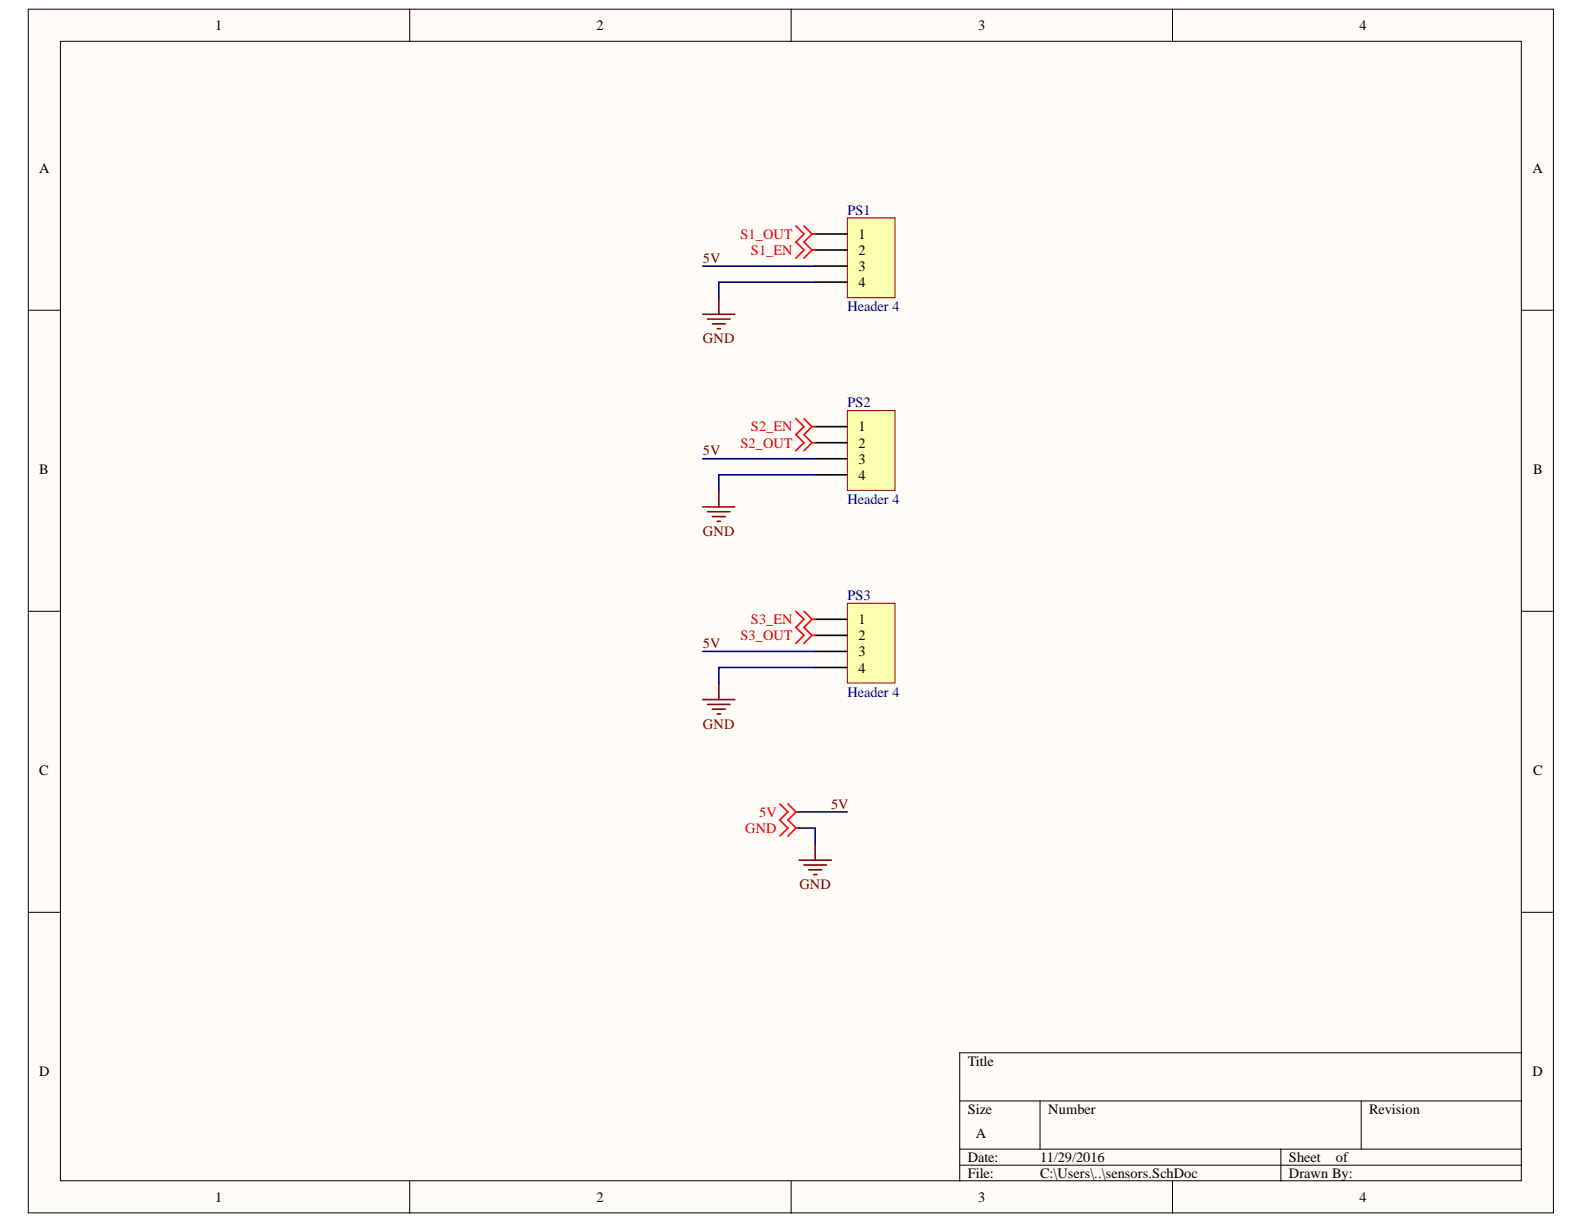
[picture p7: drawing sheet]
<svg xmlns="http://www.w3.org/2000/svg" width="279mm" height="216mm" viewBox="0 0 279 216" stroke-linecap="round" stroke-linejoin="round" font-family="sans-serif">
<g fill="#fffcf8" stroke="#000" stroke-width=".18">
<path d="M5 1.6h269v212.3h-269z"/>
<path d="M10.7 7.3h257.6v201h-257.6z"/>
</g>
<g fill="none" stroke="#000" stroke-width=".18">
<path d="M72.3 1.6v5.7M139.5 1.6v5.7M206.8 1.6v5.7M5 54.7h5.7M268.4 54.7h5.7M5 107.8h5.7M268.4 107.8h5.7M5 160.9h5.7M268.4 160.9h5.7M169.3 194.2h99.1M183.4 194.2v8.5M240.1 194.2v8.5"/>
<path d="M268.4 185.7h-99.1v22.7M72.3 208.4v5.6M139.5 208.4v5.6M169.3 202.7h99.1M169.3 205.5h99.1M206.8 208.4v5.6M225.9 202.7v5.7"/>
</g>
<path d="M149.5 38.4h8.4v14.1h-8.4z" fill="#ffffb0" stroke="#800000" stroke-width=".18"/>
<path d="M143.8 41.3h5.7M143.8 44.1h5.7M143.8 46.9h5.7M143.8 49.8h5.7" fill="none" stroke="#000" stroke-width=".28"/>
<path d="M149.5 72.4h8.4v14.1h-8.4z" fill="#ffffb0" stroke="#800000" stroke-width=".18"/>
<path d="M143.8 75.3h5.7M143.8 78.1h5.7M143.8 80.9h5.7M143.8 83.8h5.7" fill="none" stroke="#000" stroke-width=".28"/>
<path d="M149.5 106.4h8.4v14.1h-8.4z" fill="#ffffb0" stroke="#800000" stroke-width=".18"/>
<path d="M143.8 109.2h5.7M143.8 112.1h5.7M143.8 114.9h5.7M143.8 117.7h5.7" fill="none" stroke="#000" stroke-width=".28"/>
<g fill="none" stroke="#f00" stroke-width=".28">
<path d="M140.4 39.9l1.4 1.4-1.4 1.4 1.4 1.4-1.4 1.4M141.8 39.9l1.4 1.4M143.2 44.1l-1.4 1.4M143.2 41.3l-1.4 1.4 1.4 1.4M143.2 44.1h.6M143.2 41.3h.6M140.4 73.8l1.4 1.5-1.4 1.4 1.4 1.4-1.4 1.4M141.8 73.8l1.4 1.5M143.2 75.3l-1.4 1.4 1.4 1.4M143.2 75.3h.6M143.2 78.1l-1.4 1.4M143.2 78.1h.6"/>
<path d="M140.4 107.8l1.4 1.4-1.4 1.5 1.4 1.4-1.4 1.4M141.8 107.8l1.4 1.4M143.2 109.2l-1.4 1.5 1.4 1.4M143.2 109.2h.6M143.2 112.1l-1.4 1.4M143.2 112.1h.6M137.6 141.8l1.4 1.4-1.4 1.4 1.4 1.5-1.4 1.4M139 141.8l1.4 1.4M140.4 143.2l-1.4 1.4 1.4 1.5M140.4 143.2h.6M140.4 146.1l-1.4 1.4M140.4 146.1h.6"/>
</g>
<g fill="none" stroke="#800000" stroke-width=".28">
<path d="M124 55.4h5.6M124.8 56.3h4M125.7 57.1h2.2M126.5 58h.6M126.8 52.6v2.8M124 89.4h5.6M124.8 90.3h4M125.7 91.1h2.2M126.5 92h.6M126.8 86.6v2.8M124 123.4h5.6M124.8 124.2h4"/>
<path d="M125.7 125.1h2.2M126.5 125.9h.6M126.8 120.6v2.8M141 151.7h5.6M141.8 152.6h4M142.7 153.4h2.2M143.5 154.3h.6M143.8 148.9v2.8"/>
</g>
<path d="M124 46.9h19.8M143.8 49.8h-17v2.8M124 80.9h19.8M143.8 83.8h-17v2.8M124 114.9h19.8M143.8 117.7h-17v2.9M141 146.1h2.8v2.8M141 143.2h8.5" fill="none" stroke="#000080" stroke-width=".28"/>
<g font-size="2.5">
<text x="38" y="5.3">1</text>
<text x="105.2" y="5.3">2</text>
<text x="172.6" y="5.3">3</text>
<text x="239.8" y="5.3">4</text>
<text x="6.9" y="30.4">A</text>
<text x="270.3" y="30.4">A</text>
<text x="151.4" y="42.1">1</text>
<text x="151.4" y="45">2</text>
<text x="151.4" y="47.8">3</text>
<text x="151.4" y="50.7">4</text>
<text x="151.4" y="76.1">1</text>
<text x="6.9" y="83.5">B</text>
<text x="151.4" y="79">2</text>
<text x="151.4" y="81.8">3</text>
<text x="270.4" y="83.5">B</text>
<text x="151.4" y="84.6">4</text>
<text x="151.4" y="110.1">1</text>
<text x="151.4" y="113">2</text>
<text x="151.4" y="115.8">3</text>
<text x="151.4" y="118.6">4</text>
<text x="6.9" y="136.7">C</text>
<text x="270.4" y="136.7">C</text>
<text x="6.9" y="189.8">D</text>
<text x="170.7" y="188">Title</text>
<text x="270.3" y="189.8">D</text>
<text x="170.7" y="196.5">Size</text>
<text x="184.9" y="196.5">Number</text>
<text x="241.5" y="196.5">Revision</text>
<text x="172.1" y="200.7">A</text>
<text x="170.7" y="205">Date:</text>
<text x="170.7" y="207.8">File:</text>
<text x="183.5" y="205">11/29/2016</text>
<text x="183.5" y="207.8">C:\Users\..\sensors.SchDoc</text>
<text x="227.4" y="205">Sheet</text>
<text x="227.4" y="207.8">Drawn By:</text>
<text x="235.6" y="205">of</text>
<text x="38" y="212.1">1</text>
<text x="105.2" y="212.1">2</text>
<text x="172.6" y="212.1">3</text>
<text x="239.8" y="212.1">4</text>
</g>
<g font-size="2.5" fill="#000080">
<text x="149.5" y="37.9">PS1</text>
<text x="149.5" y="54.9">Header 4</text>
<text x="149.5" y="71.9">PS2</text>
<text x="149.5" y="88.9">Header 4</text>
<text x="149.5" y="105.9">PS3</text>
<text x="149.5" y="122.9">Header 4</text>
</g>
<g font-size="2.5" fill="#800000">
<text x="124" y="46.3">5V</text>
<text x="124" y="60.5">GND</text>
<text x="124" y="80.3">5V</text>
<text x="124" y="94.5">GND</text>
<text x="124" y="114.3">5V</text>
<text x="124" y="128.5">GND</text>
<text x="146.6" y="142.7">5V</text>
<text x="141" y="156.9">GND</text>
</g>
<g font-size="2.5" fill="#f00">
<text x="130.6" y="42.1">S1_OUT</text>
<text x="132.5" y="45">S1_EN</text>
<text x="132.5" y="76.1">S2_EN</text>
<text x="130.6" y="79">S2_OUT</text>
<text x="130.6" y="113">S3_OUT</text>
<text x="132.5" y="110.1">S3_EN</text>
<text x="131.4" y="146.9">GND</text>
<text x="133.9" y="144.1">5V</text>
</g>
</svg>
